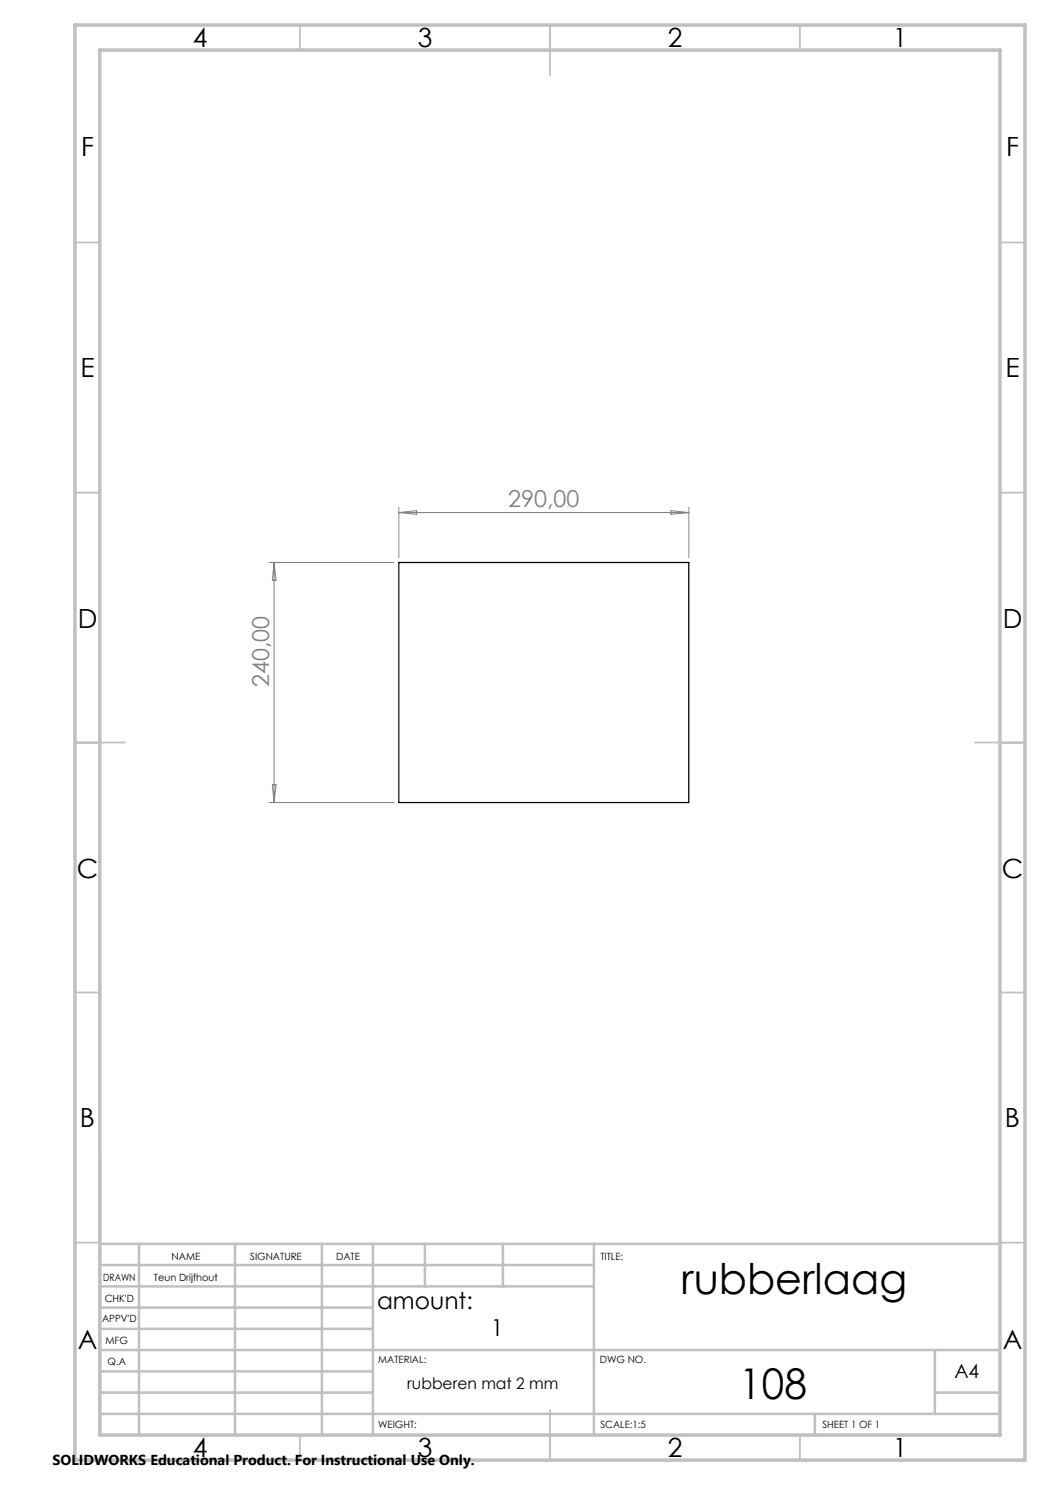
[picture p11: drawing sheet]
<svg xmlns="http://www.w3.org/2000/svg" width="210mm" height="297mm" viewBox="0 0 210 297" stroke-linecap="round" stroke-linejoin="round" font-family="sans-serif">
<path d="M79.8 112.5h58v48h-58z" fill="none" stroke="#000" stroke-width=".25"/>
<g fill="none" stroke="#c0c0c0" stroke-width=".35">
<path d="M60 5v5M110 5v10M160 5v5M15 48.5h5M200 48.5h5M15 98.5h5M200 98.5h5M15 148.5h10M195 148.5h10M15 198.5h5M200 198.5h5M15 248.5h5"/>
<path d="M200 248.5h5M60 287v5M110 282v10M160 287v5"/>
</g>
<g fill="none" stroke="#c0c0c0" stroke-width=".5">
<path d="M20 231.8v55.2M20 248.8h180M20 257.3h98.8M20 253h98.8M27.8 248.8v38.2M47 248.8v38.2M64.4 248.8v38.2M74.6 248.8v38.2M85 248.8v8.5M100.6 248.8v8.5M118.8 248.8v38.2M20 265.8h54.6"/>
<path d="M20 261.5h54.6M20 278.5h54.6M20 274.3h54.6M20 270h180M187 278.5h13M187 270v12.8M20 282.8h180M163 282.8v4.2"/>
</g>
<path d="M15 5h190v287h-190zM20 10h180v277h-180z" fill="none" stroke="#c0c0c0" stroke-width=".7"/>
<path d="M53.8 112.5h25M54.8 112.5v48M54.8 112.5l.4 3.6h-.7zM79.8 101.5v10M79.8 102.5h58M79.8 102.5l3.5-.4v.8zM134.2 102.1l3.6 .4-3.6 .4zM137.8 101.5v10M54.5 156.9h.7l-.4 3.6zM53.8 160.5h25" fill="none" stroke="#808080" stroke-width=".2"/>
<g font-size="8.5">
<text x="136.3" y="258.8">rubberlaag</text>
<text x="147.8" y="279.7">108</text>
</g>
<g font-size="5.3">
<text x="38.5" y="9.5">4</text>
<text x="83.5" y="9.5">3</text>
<text x="133.6" y="9.5">2</text>
<text x="178.6" y="9.5">1</text>
<text x="16.2" y="31.2">F</text>
<text x="201.2" y="31.2">F</text>
<text x="16.1" y="75.5">E</text>
<text x="201.1" y="75.5">E</text>
<text x="15.5" y="125.5">D</text>
<text x="200.5" y="125.5">D</text>
<text x="15.4" y="175.5">C</text>
<text x="200.4" y="175.5">C</text>
<text x="16" y="225.5">B</text>
<text x="201" y="225.5">B</text>
<text x="15.5" y="269.7">A</text>
<text x="200.5" y="269.7">A</text>
<text x="38.5" y="291.5">4</text>
<text x="83.5" y="291.5">3</text>
<text x="133.6" y="291.5">2</text>
<text x="178.6" y="291.5">1</text>
</g>
<g font-size="4.7" fill="#808080">
<text x="101.7" y="101.5">290,00</text>
<text x="53.8" y="137.4" transform="rotate(-90 53.8 137.4)">240,00</text>
</g>
<g font-size="4.7">
<text x="75.4" y="261.7">amount:</text>
<text x="98.2" y="267.1">1</text>
</g>
<text font-size="3.9" x="190.9" y="275.5">A4</text>
<text font-size="3.2" x="81.4" y="277.9">rubberen mat 2 mm</text>
<text font-size="2.9" x="10.5" y="292.9">SOLIDWORKS Educational Product. For Instructional Use Only.</text>
<g font-size="2">
<text x="34.3" y="252">NAME</text>
<text x="50" y="251.9">SIGNATURE</text>
<text x="67.2" y="251.9">DATE</text>
<text x="120.1" y="251.9">TITLE:</text>
<text x="20.6" y="256.1">DRAWN</text>
<text x="30.8" y="256.1">Teun Drijfhout</text>
<text x="20.9" y="260.3">CHK'D</text>
<text x="20.4" y="264.4">APPV'D</text>
<text x="21.1" y="268.8">MFG</text>
<text x="21.5" y="273">Q.A</text>
<text x="75.6" y="272.5">MATERIAL:</text>
<text x="120" y="272.5">DWG NO.</text>
<text x="75.6" y="285.5">WEIGHT:</text>
<text x="120.1" y="285.6">SCALE:1:5</text>
<text x="164.5" y="285.6">SHEET 1 OF 1</text>
</g>
</svg>
